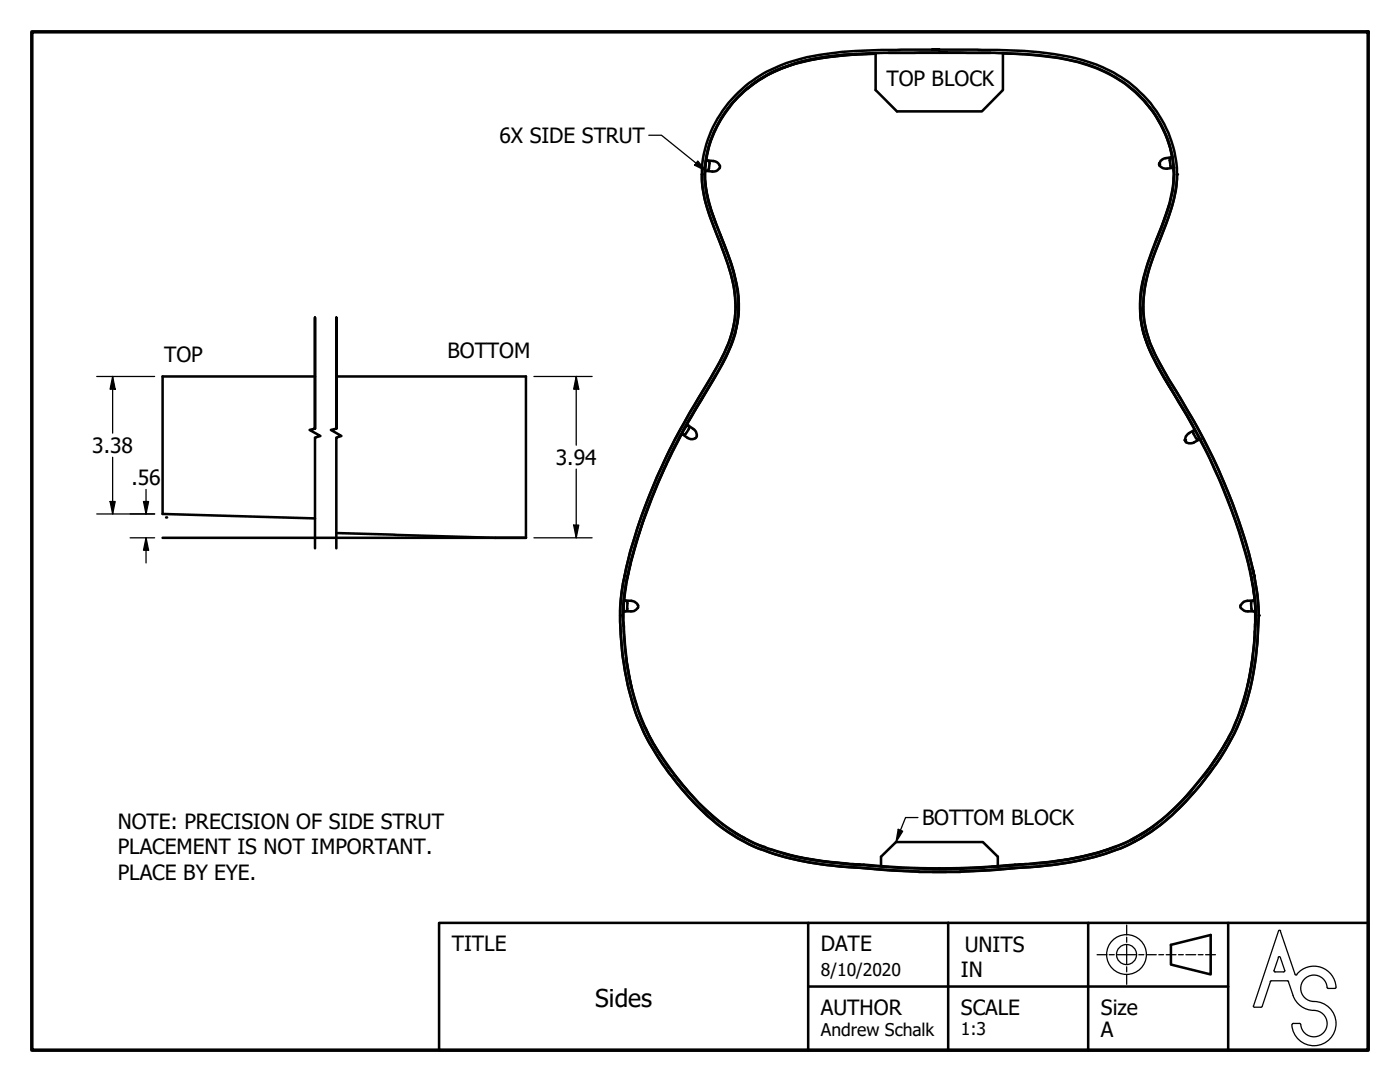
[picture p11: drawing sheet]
<svg xmlns="http://www.w3.org/2000/svg" width="279mm" height="216mm" viewBox="0 0 279 216" stroke-linecap="round" stroke-linejoin="round" font-family="sans-serif">
<!-- layer: Break Line (ANSI) -->
<path d="M62.9 85.5v-22.1v22.1l-1.1 .3 2.1 1.2-1 .3v22.1M67.1 85.5v-22.1v22.1l-1.1 .3 2.1 1.2-1 .3v22.1" fill="none" stroke="#000" stroke-width=".51"/>
<!-- layer: Visible (ANSI) -->
<g fill="none" stroke="#000" stroke-width=".51">
<path d="M170.9 10.8a43.4 43.4 0 0 0-17 3.7 24 24 0 0 0-13.2 19.2 27.3 27.3 0 0 0 2.1 10.8M174.8 10.7a65.3 65.3 0 0 0-16.7 2.2 24 24 0 0 0-17.3 20.4 23.7 23.7 0 0 0 1.9 10.9l.9 2.3a41.6 41.6 0 0 1 3.8 12.8 23.2 23.2 0 0 1-3.2 13.3l-2 3.5a137.3 137.3 0 0 0-14 28.4 88.7 88.7 0 0 0-2.9 10.2v.4a32.3 32.3 0 0 0-.8 9.9 49.9 49.9 0 0 0 5.3 22.3 60 60 0 0 0 13.8 16.7l3.3 2.2 3.6 2a57.4 57.4 0 0 0 19.7 4.2l2.2 .1a150.5 150.5 0 0 0 15.1 .8M174.8 10.6v7.4l4.2 4.2h17l4.2-4.2v-7.4M174.8 10.7a59.6 59.6 0 0 0-17.6 2.5 24.2 24.2 0 0 0-8 4.5M177.3 10.5h20.4M186.1 9.9h1.4l-8.6 .1a82.8 82.8 0 0 0-19.3 1.8 25.2 25.2 0 0 0-19.1 18.9 20.6 20.6 0 0 0 1 11.8l1.4 4a43.5 43.5 0 0 1 3.8 12.7 20.4 20.4 0 0 1-2.6 12.1l-1 2a194.3 194.3 0 0 0-12 21.9 95.4 95.4 0 0 0-7.1 23.4 55.9 55.9 0 0 0 4 26.2 56.6 56.6 0 0 0 12 16.8 35.8 35.8 0 0 0 17.1 9.5 72 72 0 0 0 14.7 2.1 161.8 161.8 0 0 0 31.3 0 62.2 62.2 0 0 0 20.5-3.9 41.2 41.2 0 0 0 15.7-12.3 46.6 46.6 0 0 0 11.5-27.3 42.3 42.3 0 0 0-.5-14.8M187.5 10.5a199.6 199.6 0 0 0-22 .7 31 31 0 0 0-17.2 7.2 21.8 21.8 0 0 0-6.2 24.1l1.8 4.7a36.4 36.4 0 0 1 3.5 14.1 25.3 25.3 0 0 1-4 12.6l-.7 1.3a129 129 0 0 0-16.8 36.9l-.7 3v-.2M187.5 9.9l9.5 .1a66.4 66.4 0 0 1 20.5 2.4 24.6 24.6 0 0 1 17.4 21.1 27.9 27.9 0 0 1-2.6 12.2l-.8 2.2a35.6 35.6 0 0 0-3.3 12.9 22.8 22.8 0 0 0 3.3 11.7l1.2 2.1a147.9 147.9 0 0 1 13.2 25.6 101.2 101.2 0 0 1 4.4 14.7l-.3-1.4M189 10.5h-1.5a203.6 203.6 0 0 1 21.7 .7 31.4 31.4 0 0 1 14.3 4.7 22.6 22.6 0 0 1 10.6 22.1l-.9 3.3-1.4 4.2a48.7 48.7 0 0 0-4 12.5 22.8 22.8 0 0 0 3.5 15.3l1.9 3.3a123.7 123.7 0 0 1 16.4 37.5l.1 .8a36.8 36.8 0 0 1 .7 12.7 47.5 47.5 0 0 1-5.5 20.3 58.5 58.5 0 0 1-15.5 17.5l-3.2 2M200.2 10.7a61.7 61.7 0 0 1 16.7 2.3 24.1 24.1 0 0 1 17.3 20.2 22 22 0 0 1-1.5 9.6l-.9 2.3a48 48 0 0 0-4.2 14 22.7 22.7 0 0 0 3.4 14l1.3 2.3a133.6 133.6 0 0 1 15.6 32.8l1.6 6a38.1 38.1 0 0 1 1 9.6l-.1 1.5a52.6 52.6 0 0 1-5.3 22l-.1 .2a61.9 61.9 0 0 1-13.3 16.1l-2.1 1.6-3 1.9-1.4 .8-2.2 .9a60.4 60.4 0 0 1-19.6 3.7h-.8a150.5 150.5 0 0 1-15.1 .8M225.8 17.7a24.1 24.1 0 0 1 8.2 13.7M140.1 34.7a23.3 23.3 0 0 0 2.1 10l1.3 3.2a36.9 36.9 0 0 1 3.3 13.3 24.8 24.8 0 0 1-4.1 12.7l-.8 1.3a134.3 134.3 0 0 0-13.9 28 72.1 72.1 0 0 0-4.2 18 60 60 0 0 0 3.8 22.8 55.2 55.2 0 0 0 14.5 19.6 35.9 35.9 0 0 0 17.9 8.2 72.6 72.6 0 0 0 11.8 1.4l5.6 .5 5.9 .3h8.3l8.8-.6a114.1 114.1 0 0 0 14.6-1.6 37.1 37.1 0 0 0 22.4-12.7 48.6 48.6 0 0 0 11.7-20.2 62.3 62.3 0 0 0 1.9-19.3l-.7-4.7"/>
<path d="M140.7 34.1h.2M140.8 32.7v.3M140.9 32h.2a3.2 3.2 0 0 1 2.1 .4l.4 .7M141.1 32l.5 .3-.1 1.4M141.5 33.6l-.1 .3-.5 .2M143.6 33.6l-.6 .5a3.3 3.3 0 0 1-2.1 0M143.7 33l-.1 .6M231.3 32.7a1.44 1.44 0 0 0 1.6 1l1.3-.2M232.7 31.6l-.7 .2-.4 .3-.2 .5M233.6 33.1l.3 .4h.3M233.9 31.4l-.4 .3 .1 1.3M233.9 31.4h.1"/>
<path d="M234.3 33.5v.9M234.9 34.7a21.2 21.2 0 0 1-1.6 8.4l-.6 1.6a67.4 67.4 0 0 0-4 11.5 21.2 21.2 0 0 0 2.5 15.8l2 3.6a125.6 125.6 0 0 1 16.6 37l.5 2.3M143.7 46.7a50 50 0 0 1 3.6 12.4 22.8 22.8 0 0 1-3.3 13.7M228.3 55.4l-.6 3.2M233.4 40.8l-2.7 7.3M62.9 75.1h-30.5v27.5l30.5 .8M67.1 75.1h37.9v32.2h-6.1l-31.8-.9M140.2 79.3l-1.6 2.7M142.9 74.8l-5.5 9.3-2 3.5a112.3 112.3 0 0 0-7.1 16.6 82.9 82.9 0 0 0-3.1 10.9M227.6 61.2a22.1 22.1 0 0 0 3.2 11.4l3.1 5.3M227.6 61.5v.5M228 65.5l.3 1.4 .7 1.7"/>
<path d="M232.5 75.5l5.5 9.3M136.5 85.7l.7-.9 .2 .1a2.71 2.71 0 0 1 1.5 1.4 .9 .9 0 0 1 0 1.1 .9 .9 0 0 1-1 .2l-.7-.2-1.1-.8M136.9 86.5l-.2 .2-.6-.1M137.3 84.9l.2 .4-.6 1.2M238.2 86.6l.5 .8M238.4 85.8a3.5 3.5 0 0 0-1.7 1.3 .89 .89 0 0 0-.1 1.1 .89 .89 0 0 0 1.1 .3l.4-.1 1.3-.8-.2 .1-.5-.3M238.4 85.8l-.3 .5 .1 .2M238.4 85.8h.1M124.5 119.8h.2a2.84 2.84 0 0 1 2.1 .4l.5 .6M124.7 119.8l.5 .3v1.4M124.9 116.5a37.4 37.4 0 0 0-.6 6.8M125.2 115.1a37.5 37.5 0 0 0-.6 12.5 46.3 46.3 0 0 0 5.1 19.5l.4 .8a58.6 58.6 0 0 0 14 16.5 32.9 32.9 0 0 0 11.9 5.8 76.8 76.8 0 0 0 15.5 2.3 160.3 160.3 0 0 0 33.4 0 62.2 62.2 0 0 0 17.7-3.5l3.6-1.6"/>
<path d="M125.2 115.1l-.2 1M249.7 115.1l.2 .7M250 116.5l.5 4.3v4.3M124.5 120.9l-.1 1.1h.3a3 3 0 0 0 2-.2l.6-.5M124.9 131.3l1.1 6M125.2 121.5l-.1 .2-.4 .3M127.3 120.8v.5M248.8 137.8l-1.2 3.9M250 131.2l-1 5.6M128.6 144.8l1.4 2.8M130.1 148l1.8 2.9M134.5 154.6l2.8 3.3"/>
<path d="M237.8 157.7l-3.8 4M244.8 148l-4.5 6.7M245.2 147.1l-.2 .5M140.7 161.5l2.1 1.9M146.5 166.1l2.2 1.3M148.6 167.3h.1M151.8 168.8l.7 .2M156.3 170.3a79.6 79.6 0 0 0 15.5 2.3M175.8 172.8v-1.9l3-2.9h17.4l2.9 2.9v1.9M184.5 173.4h3M186.1 174h2.7M187.5 173.3v.1"/>
<path d="M196.5 173.1l-9 .3M203.1 172.6l-5.2 .4M222.4 169a60.3 60.3 0 0 1-14.9 3.3M226.2 167.4l-.5 .2M230.3 164.8l-2.1 1.4-2 1.2"/>
</g>
<g fill="#000">
<circle cx="140.1" cy="34.8" r=".25"/>
<circle cx="231.3" cy="32.8" r=".25"/>
<circle cx="234.2" cy="33.5" r=".25"/>
<circle cx="234.9" cy="34.8" r=".25"/>
<circle cx="236.5" cy="87.8" r=".25"/>
<circle cx="239.5" cy="87.6" r=".25"/>
<circle cx="33.1" cy="103.3" r=".25"/>
<circle cx="123.8" cy="122.8" r=".25"/>
<circle cx="251.2" cy="122.8" r=".25"/>
<circle cx="187.5" cy="173.4" r=".25"/>
<circle cx="191.6" cy="173.3" r=".25"/>
<circle cx="192.1" cy="173.3" r=".25"/>
<circle cx="199.1" cy="172.9" r=".25"/>
</g>
<!-- layer: Border (ANSI) -->
<path d="M6.3 6.3h266.7v203.2h-266.7z" fill="none" stroke="#000" stroke-width=".7"/>
<!-- layer: Sketch Geometry (ANSI) -->
<g fill="none" stroke="#000" stroke-width=".25">
<path d="M218.9 190.5h2M221.4 190.5h1M222.9 190.5h3.9M224.9 188.5v4M224.9 184.6v2M224.9 187v1M224.9 192.9v1M224.9 194.4v2M227.3 190.5h1M228.8 190.5h2M231.3 190.5h.9M232.7 190.5h2"/>
<path d="M235.2 190.5h1M236.7 190.5h1.9M239.1 190.5h1M240.6 190.5h2M253.6 195.8l-1.7 5M253.7 195.7l-.2 .2M253.7 195.7h3.2M254.3 193.6l.2 .3h1.7M255.1 191l.2-.1 .2 .1M255.1 191.1l-.8 2.6M255.1 185.8l-4.9 14.9M255.5 185.8l2.9 8.6"/>
<path d="M255.5 191.1l.9 2.6M255.6 185.8l-.2-.2-.2 .2M256.4 193.6l-.2 .3M257 195.7l.2 .2M257.1 195.8a8.3 8.3 0 0 0 2 4.6 5 5 0 0 0 3.7 1.3 2.64 2.64 0 0 1 2 2.9 2.64 2.64 0 0 1-2.6 2.3 2.64 2.64 0 0 1-2.6-2.4M258.5 194.4l.1 .2 .2-.1M258.8 194.4a4.4 4.4 0 0 1 4.9-1.4 4.4 4.4 0 0 1 2.9 4.2h-.2M264.9 197a2.64 2.64 0 0 0-2.8-2.4 2.64 2.64 0 0 0-2.5 2.7 2.64 2.64 0 0 0 2.6 2.5 4.4 4.4 0 0 1 4.4 4.4 4.4 4.4 0 0 1-4.2 4.5 4.4 4.4 0 0 1-4.6-4.2M264.9 197l.2 .2M265 197.2h1.4M250.1 200.7l.1 .2 .2 .1h1.3l.2-.2M258.1 204.2h1.3"/>
<path d="M258.1 204.2l-.2 .2M259.4 204.2l.2 .2"/>
<circle cx="224.8" cy="190.5" r="4"/>
<circle cx="224.8" cy="190.5" r="2"/>
</g>
<!-- layer: Title (ANSI) -->
<path d="M161.3 184.1h-73.7v25.4h73.7M161.3 196.8h83.8M189.2 184.1v25.4h83.8v-25.4h-55.8v25.4M189.2 184.1h-27.9v25.4h27.9M189.2 184.1h28M233.7 188.5l7.9-1.9v7.8l-7.9-1.9zM245.1 184.1v25.4" fill="none" stroke="#000" stroke-width=".51"/>
<!-- layer: Sketch Geometry (ANSI) -->
<path d="M231.4 32.5v.6M233.9 31.4l-1.2 .2M32.4 107.3h72.6M250.2 119.8a2.5 2.5 0 0 0-2.4 .7l-.2 .3M250.2 119.8h.2M250.2 119.8l-.5 .3v.3l.1 1.3 .5 .3M247.6 120.8v.5M247.6 121.3l.2 .2a1.49 1.49 0 0 0 1.2 .5h1.5" fill="none" stroke="#000" stroke-width=".51"/>
<!-- layer: Dimension (ANSI) -->
<g fill="none" stroke="#000" stroke-width=".25">
<path d="M19.3 75.1h11.6M22.5 75.1l.5 2.6h-1zM22.5 75.1v11.3M106.6 75.1h11.6M115 75.1l.5 2.6h-1zM115 75.1v13.7M22.5 91.2v11.4M29.1 97.7v4.9M115 93.6v13.7M19.3 102.6h11.6M22 100.1h1l-.5 2.5zM26 107.3h4.9"/>
<path d="M28.6 100.1h1.1l-.6 2.5zM29.1 107.3l.6 2.5h-1.1zM29.1 107.3v5M106.6 107.3h11.6M114.5 104.8h1l-.5 2.5z"/>
</g>
<g fill="#000">
<path d="M22.5 75.1l.5 2.6h-1z" fill-rule="evenodd"/>
<path d="M115 75.1l.5 2.6h-1z" fill-rule="evenodd"/>
<path d="M22 100.1h1l-.5 2.5z" fill-rule="evenodd"/>
<path d="M28.6 100.1h1.1l-.6 2.5z" fill-rule="evenodd"/>
<path d="M29.1 107.3l.6 2.5h-1.1z" fill-rule="evenodd"/>
<path d="M114.5 104.8h1l-.5 2.5z" fill-rule="evenodd"/>
</g>
<!-- layer: Symbol (ANSI) -->
<path d="M129.5 27h2.5l8.9 7.1M139.3 32.1l1.6 2-2.3-1.1zM179.3 165.5l.8 .4-1.3 2.1zM183.2 163.1h-2.5l-1.9 4.9" fill="none" stroke="#000" stroke-width=".25"/>
<g fill="#000">
<path d="M139.3 32.1l1.6 2-2.3-1.1z" fill-rule="evenodd"/>
<path d="M179.3 165.5l.8 .4-1.3 2.1z" fill-rule="evenodd"/>
</g>
<text font-size="4.9" x="118.8" y="201">Sides</text>
<g font-size="4.2">
<text x="176.9" y="17.2">TOP BLOCK</text>
<text x="99.7" y="28.5">6X SIDE STRUT</text>
<text x="89.3" y="71.4">BOTTOM</text>
<text x="32.8" y="72.1">TOP</text>
<text x="18.4" y="90.4">3.38</text>
<text x="110.9" y="92.8">3.94</text>
<text x="26.2" y="96.8">.56</text>
<text x="23.5" y="165.5">NOTE: PRECISION OF SIDE STRUT</text>
<text x="184" y="164.7">BOTTOM BLOCK</text>
<text x="23.5" y="170.5">PLACEMENT IS NOT IMPORTANT.</text>
<text x="23.5" y="175.5">PLACE BY EYE.</text>
<text x="90.2" y="189.7">TITLE</text>
<text x="163.8" y="189.7">DATE</text>
<text x="192.5" y="190">UNITS</text>
<text x="191.8" y="195">IN</text>
<text x="163.8" y="202.5">AUTHOR</text>
<text x="191.8" y="202.5">SCALE</text>
<text x="219.7" y="202.5">Size</text>
<text x="219.7" y="206.9">A</text>
</g>
<g font-size="3.5">
<text x="163.8" y="194.7">8/10/2020</text>
<text x="163.8" y="206.6">Andrew Schalk</text>
<text x="191.8" y="206.6">1:3</text>
</g>
</svg>
